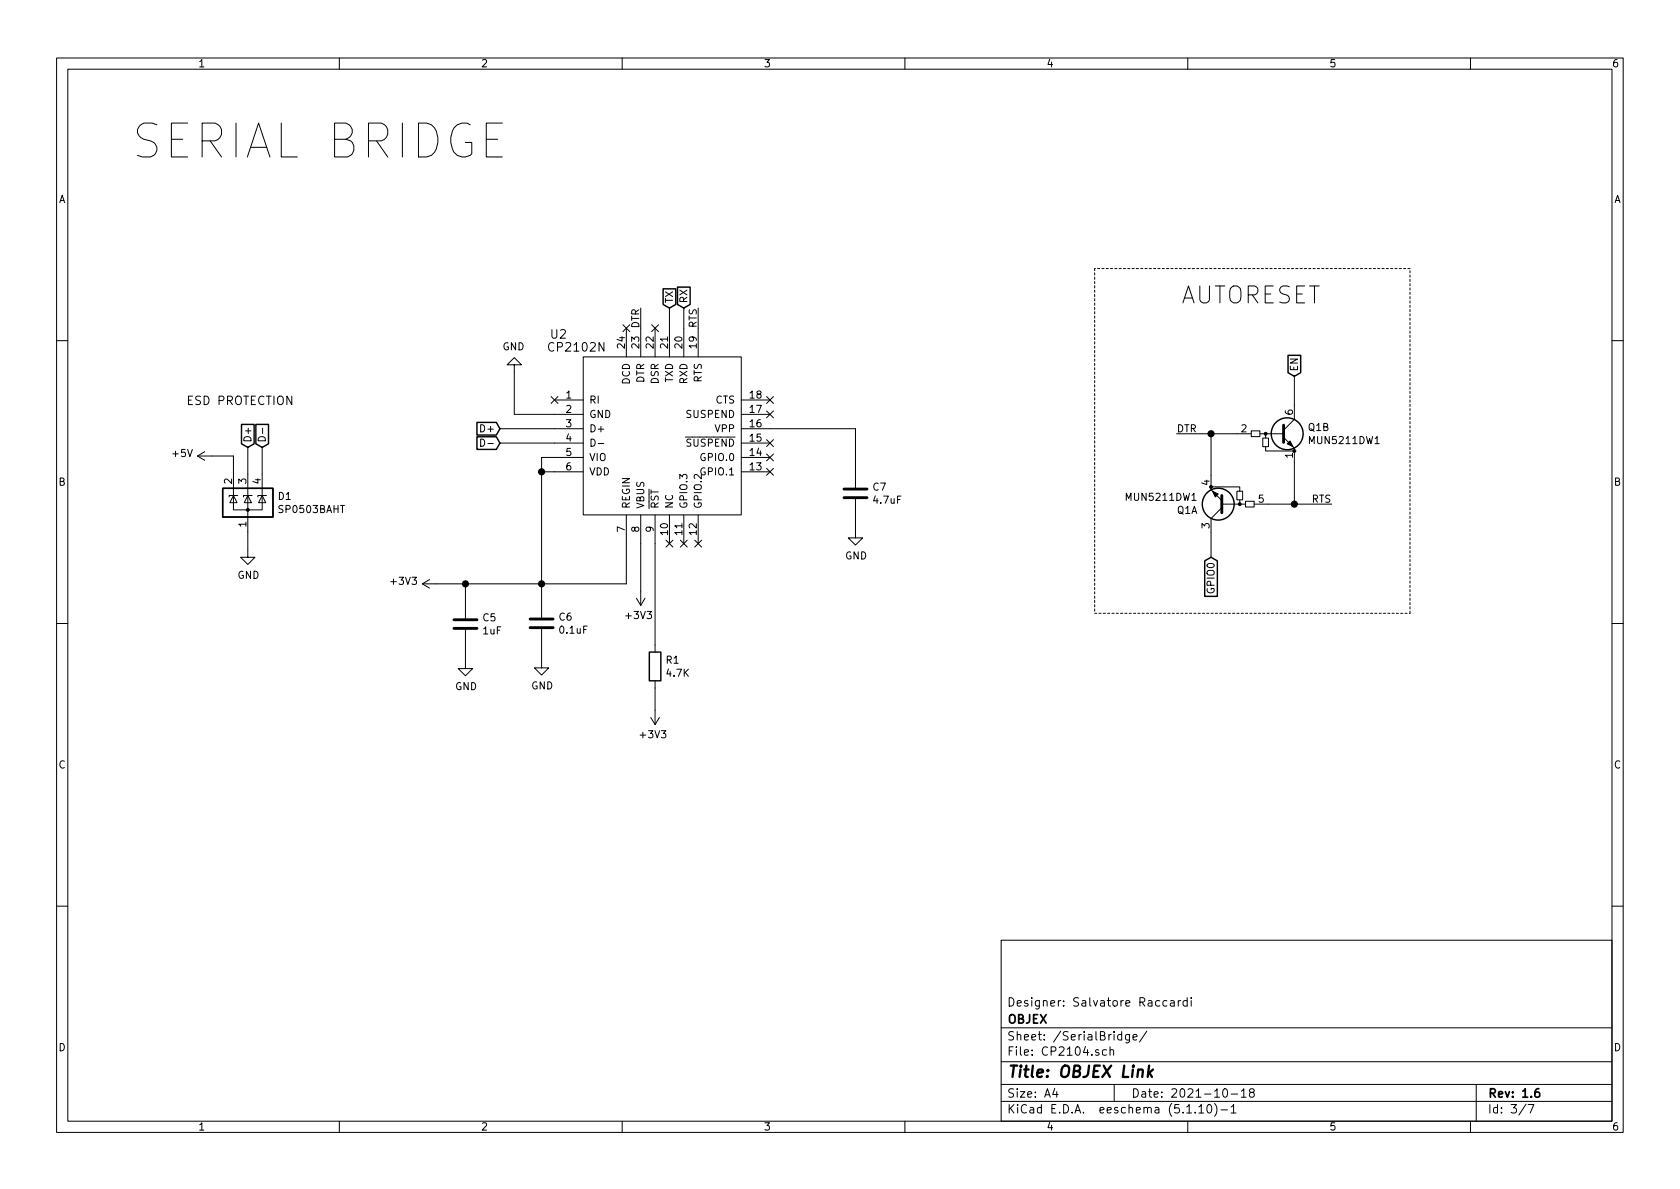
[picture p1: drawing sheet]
<svg xmlns="http://www.w3.org/2000/svg" width="297mm" height="210mm" viewBox="0 0 297 210" stroke-linecap="round" stroke-linejoin="round" font-family="sans-serif">
<g fill="none" stroke="#000" stroke-width=".18">
<path d="M10 10.3h277v189.9h-277zM12 12.2h273v186.1h-273zM60 10.3v1.9M110 10.3v1.9M160 10.3v1.9M210 10.3v1.9M260 10.3v1.9M110.1 57.4l1.3 1.2M110.7 58v5.1M111.4 57.4l-1.3 1.2M113.3 54.5v8.6M115.2 57.4l1.2 1.2"/>
<path d="M115.8 58v5.1M116.4 57.4l-1.2 1.2M118.4 54.5v8.6M120.9 54.5v8.6M123.4 54.5v8.6M10 60.2h2M36.2 79.9l-1.3 .7M43.8 79.1v19.4h1.3l-1.3 1.3-1.3-1.3h1.3M45.8 77.3a.66 .66 0 0 1 .8-.1 .66 .66 0 0 1 .3 .7h-1.3zM46.4 79.1v8.5M46.4 75.7v1M85 77.6a.64 .64 0 0 1 .7 .7 .64 .64 0 0 1-.7 .6z"/>
<path d="M86.3 78.4h.9M88.4 75.8h14.7M88.4 78.4h14.7M90.9 64.5h1.3l-1.3-1.3-1.2 1.3h1.2v8.8h12.2M97.4 70.1l1.3 1.2M98 70.7h5.1M98.7 70.1l-1.3 1.2M103.1 63.1h28v28h-28zM104.5 77.6a.64 .64 0 0 1 .7 .7 .64 .64 0 0 1-.7 .6zM105.8 78.4h1M131.1 70.7h5M131.1 73.3h5"/>
<path d="M131.1 75.8h20.2v10.4M131.1 78.4h5M135.5 72.7l1.3 1.2M135.5 77.7l1.3 1.3M135.5 70.1l1.3 1.2M136.8 72.7l-1.3 1.2M136.8 77.7l-1.3 1.3M136.8 70.1l-1.3 1.2M208 76.7h13.2M214.1 76.7v9.9l1.9 1.9M221.2 76.2h1.6v1h-1.6zM222.8 76.7h4"/>
<path d="M223.3 77.5h1v1.5h-1zM223.8 79v.8h5.1M223.8 76.7v.8M226.9 77.3l2 1.9v9.9M228.9 66.5v7.7l-2 1.9M285 60.2h2M34.9 80.6h6.4v7M34.9 80.6l1.3 .8M41.3 87.6v2.6h5.1v-2.6M41.3 87.6l.6 1.3h-1.3zM42 87.6h-1.5v.3M43.8 87.6l.6 1.3h-1.2z"/>
<path d="M44.6 87.6h-1.5v.3M46.4 87.6l.6 1.3h-1.3zM47.1 87.6h-1.5v.3M95.8 83.4h7.3M103.1 80.9h-7.3v28.3M110.7 91.1v12.1h-36M113.3 91.1v16M115.8 91.1v24.2M117.8 95.5l1.2 1.2M118.4 91.1v5M119 95.5l-1.2 1.2M120.3 95.5l1.2 1.2"/>
<path d="M120.9 91.1v5M121.5 95.5l-1.2 1.2M122.8 95.5l1.3 1.2M123.4 91.1v5M124.1 95.5l-1.3 1.2M131.1 80.9h5M131.1 83.4h5M135.5 80.3l1.3 1.2M135.5 82.8l1.3 1.2M136.8 80.3l-1.3 1.2M136.8 82.8l-1.3 1.2M151.3 88.3v6.8h1.2l-1.2 1.3-1.3-1.3h1.3"/>
<path d="M214.1 86.1h5.1v.8M216 89.8l-1.9 1.9v6.8M216.2 89.1h4M218.7 86.9h1v1.5h-1zM219.2 88.4v.7M220.2 88.6h1.5v1.1h-1.5zM221.7 89.1h13.8M10 110.3h2M74.7 103.2l1.2 .8M75.9 102.5l-1.2 .7M82.3 111.4v6.8h1.3l-1.3 1.3-1.3-1.3h1.3M82.3 103.2v6.1"/>
<path d="M95.8 111.2v6.9h1.2l-1.2 1.3-1.3-1.3h1.3M112.5 105.8l.8 1.3M114 105.8l-.7 1.3M285 110.3h2M115.1 126.9l.7 1.2M115.8 120.4v7.7M116.6 126.9l-.8 1.2M10 160.2h2M177 166.3h108v32h-108zM206.3 177l-.4-.1-.3 .3 .1 .6 .2 .1 .4-.1M207 177h.5l.1 .9M207.6 177.3l-.5 .1-.2 .2 .1 .2 .1 .1 .5-.1"/>
<path d="M208.3 176.9v1M208.8 176.9l-.3 .1-.2 .2M209.9 177l-.4-.1-.3 .3v.6l.3 .1 .4-.1M209.9 176.4v1.5M210.6 176.4v.2M210.6 176.9v1M285 160.2h2M60 198.3v1.9M110 198.3v1.9M160 198.3v1.9M177 194.8h108M177 191.8h108"/>
<path d="M177 187.8h108M177 181.8h108M186.5 192.5l-.4 1h1M186.8 193v1M195.6 185.7l-.4-.1-.3 .3 .1 .6 .2 .1 .4-.1M196.3 185.7l.2-.1 .3 .1 .1 .9M196.3 185.1v1.5M197 191.8v3M198.3 183l-.4-.1-.3 .3 .1 .6 .2 .1 .4-.1M198.3 182.4v1.5M199.7 182.9v1.2l-.3 .3-.3-.1M199.7 183l-.4-.1-.3 .3 .1 .6h.6"/>
<path d="M200.3 183.4l.7-.1v-.3l-.4-.1-.3 .2 .1 .7h.6M202.8 182.3l-1.3 2M210 198.3v1.9M211.3 196.7v.1M212 195.8l.4-.5v1.5M212 196.8h.8M213.5 195.5l.2-.2a.81 .81 0 0 1 .6 .6 .81 .81 0 0 1-.3 .8l-.1 .1a.79 .79 0 0 1-.4-1.3zM214.8 195.1a1.79 1.79 0 0 1 0 2.3M215.9 196.3h1.1M216.3 192.7l.4-.2a.94 .94 0 0 1 0 1.5 .79 .79 0 0 1-.4-1.3zM217.7 195.8l.4-.5v1.5M217.7 193.5h1.1"/>
<path d="M217.7 196.8h.8M219.5 193l.4-.5v1.5M219.5 194h.8M221.2 193.2l-.3-.3 .1-.2 .2-.2 .4 .1 .2 .2-.1 .2-.6 .2a.48 .48 0 0 0-.1 .7l.2 .1 .5-.1a.48 .48 0 0 0-.1-.7h-.1M260 198.3v1.9M261 191.8v6.5M269.8 195.2l-1.2 2M270.2 195.3h1l-.6 1.5"/>
</g>
<path d="M272.1 192.5a.62 .62 0 0 0-.7 .7v.7l.3 .1 .5-.1v-.5l-.1-.2-.4-.1-.3 .3" fill="none" stroke="#000" stroke-width=".3"/>
<path d="M203.2 188.4l-.3 2M203.2 189.7l.5 .7M203.9 189.1l-.9 .8" fill="none" stroke="#000" stroke-width=".41"/>
<g fill="#000" stroke="#000" stroke-width=".18">
<path d="M227.6 78.5l.5-.5 .5 1zM214.4 86.9l1 .5-.5 .5z"/>
<circle cx="223.8" cy="76.7" r=".25"/>
<circle cx="228.9" cy="79.8" r=".25"/>
<circle cx="43.8" cy="90.2" r=".25"/>
<circle cx="219.2" cy="89.1" r=".25"/>
</g>
<g fill="none" stroke="#000" stroke-width=".25">
<path d="M117.2 51.1h2.3v2.7l-1.1 .7-1.2-.7zM119.8 50.8h2.2v3l-1.1 .7-1.1-.7zM42.7 75.1h2.2v3.4l-1.1 .6-1.1-.6zM45.2 75.1h2.3v3.4l-1.1 .6-1.2-.6zM84.3 77.2h3.5l.6 1.2-.6 1.1h-3.5zM84.3 74.7h3.5l.6 1.1-.6 1.1h-3.5zM227.7 62.8h2.3v3.1l-1.1 .6-1.2-.6zM39.4 86.4h8.9v5h-8.9zM213 99.2l1.1-.7 1.1 .7v6.3h-2.2zM114.8 115.3h2v5.1h-2z"/>
<circle cx="227.6" cy="76.7" r="2.82"/>
<circle cx="215.4" cy="89.1" r="2.82"/>
</g>
<path d="M226.9 75.2v3M149.2 88h4.1M149.2 86.5h4.1M216 87.6v3.1M80.3 111.1h4M80.3 109.6h4M93.7 111h4.1M93.7 109.5h4.1" fill="none" stroke="#000" stroke-width=".51"/>
<path d="M193.5 47.5v61M249.3 47.5h-55.8M193.5 108.5h55.8M249.3 108.5v-61" fill="none" stroke="#000" stroke-width=".18" stroke-dasharray=".4 .4"/>
<g fill="#000" stroke="#000" stroke-width=".25">
<circle cx="214.1" cy="76.7" r=".51"/>
<circle cx="95.8" cy="83.4" r=".51"/>
<circle cx="228.9" cy="89.1" r=".51"/>
<circle cx="82.3" cy="103.2" r=".51"/>
<circle cx="95.8" cy="103.2" r=".51"/>
</g>
<text font-size="8.3" x="23.1" y="28.1">SERIAL BRIDGE</text>
<text font-size="4.2" x="208.8" y="53.7">AUTORESET</text>
<text font-size="2.8" x="178" y="190.5">Title: OBJEX Link</text>
<g font-size="2.1">
<text x="97.4" y="59.9">U2</text>
<text x="97.3" y="62.2">CP2102N</text>
<text x="32.9" y="71.6">ESD PROTECTION</text>
<text x="178" y="178">Designer: Salvatore Raccardi</text>
<text x="178" y="184">Sheet: /SerialBridge/</text>
<text x="178" y="181">OBJEX</text>
<text x="178" y="186.7">File: CP2104.sch</text>
<text x="178" y="196.9">KiCad E.D.A. eeschema (5.1.10)-1</text>
<text x="178" y="194.1">Size: A4</text>
<text x="200" y="194.1">Date: 2021-10-18</text>
<text x="263" y="194.1">Rev: 1.6</text>
<text x="263" y="196.9">Id: 3/7</text>
</g>
<g font-size="1.8">
<text x="35" y="11.9">1</text>
<text x="85" y="11.9">2</text>
<text x="135" y="11.9">3</text>
<text x="185" y="11.9">4</text>
<text x="235" y="11.9">5</text>
<text x="285" y="11.9">6</text>
<text x="10.4" y="35.9">A</text>
<text x="285.4" y="35.9">A</text>
<text x="119" y="53.7" transform="rotate(-90 119 53.7)">TX</text>
<text x="121.5" y="53.7" transform="rotate(-90 121.5 53.7)">RX</text>
<text x="113" y="58.1" transform="rotate(-90 113 58.1)">DTR</text>
<text x="123.2" y="58" transform="rotate(-90 123.2 58)">RTS</text>
<text x="88.8" y="61.9">GND</text>
<text x="110.5" y="61.5" transform="rotate(-90 110.5 61.5)">24</text>
<text x="113" y="61.5" transform="rotate(-90 113 61.5)">23</text>
<text x="115.6" y="61.5" transform="rotate(-90 115.6 61.5)">22</text>
<text x="118.1" y="61.5" transform="rotate(-90 118.1 61.5)">21</text>
<text x="120.6" y="61.5" transform="rotate(-90 120.6 61.5)">20</text>
<text x="123.2" y="61.5" transform="rotate(-90 123.2 61.5)">19</text>
<text x="229.5" y="65.8" transform="rotate(-90 229.5 65.8)">EN</text>
<text x="100.1" y="70.5">1</text>
<text x="104.1" y="71.4">RI</text>
<text x="111.4" y="68" transform="rotate(-90 111.4 68)">DCD</text>
<text x="113.9" y="67.8" transform="rotate(-90 113.9 67.8)">DTR</text>
<text x="116.5" y="67.9" transform="rotate(-90 116.5 67.9)">DSR</text>
<text x="119" y="67.7" transform="rotate(-90 119 67.7)">TXD</text>
<text x="121.5" y="67.9" transform="rotate(-90 121.5 67.9)">RXD</text>
<text x="124.1" y="67.7" transform="rotate(-90 124.1 67.7)">RTS</text>
<text x="126.5" y="71.4">CTS</text>
<text x="132.6" y="70.5">18</text>
<text x="85.3" y="76.4">D+</text>
<text x="100.1" y="73">2</text>
<text x="100.1" y="75.6">3</text>
<text x="104.1" y="73.9">GND</text>
<text x="104.1" y="76.4">D+</text>
<text x="121.5" y="73.9">SUSPEND</text>
<text x="126.5" y="76.4">VPP</text>
<text x="132.6" y="75.6">16</text>
<text x="132.6" y="73">17</text>
<text x="208" y="76.4">DTR</text>
<text x="219.5" y="76.4">2</text>
<text x="228.6" y="73.4" transform="rotate(-90 228.6 73.4)">6</text>
<text x="231.3" y="76.2">Q1B</text>
<text x="30.6" y="80.8">+5V</text>
<text x="44.4" y="78.3" transform="rotate(-90 44.4 78.3)">D+</text>
<text x="100.1" y="78.1">4</text>
<text x="100.1" y="80.6">5</text>
<text x="100.1" y="83.2">6</text>
<text x="104.1" y="81.5">VIO</text>
<text x="121.5" y="79">SUSPEND</text>
<text x="124.2" y="81.5">GPIO.0</text>
<text x="132.6" y="83.2">13</text>
<text x="132.6" y="80.6">14</text>
<text x="132.6" y="78.1">15</text>
<text x="228.6" y="81" transform="rotate(-90 228.6 81)">1</text>
<text x="231.7" y="78.5">MUN5211DW1</text>
<text x="10.4" y="85.9">B</text>
<text x="41" y="85.6" transform="rotate(-90 41 85.6)">2</text>
<text x="43.6" y="85.6" transform="rotate(-90 43.6 85.6)">3</text>
<text x="46.1" y="85.6" transform="rotate(-90 46.1 85.6)">4</text>
<text x="49.2" y="88.4">D1</text>
<text x="104.1" y="84.1">VDD</text>
<text x="124.2" y="84.1">GPIO.1</text>
<text x="154.4" y="86.8">C7</text>
<text x="154.6" y="89.1">4.7uF</text>
<text x="199.3" y="88.6">MUN5211DW1</text>
<text x="213.9" y="85.8" transform="rotate(-90 213.9 85.8)">4</text>
<text x="222.5" y="88.9">5</text>
<text x="231.9" y="88.9">RTS</text>
<text x="285.4" y="85.9">B</text>
<text x="43.6" y="93.2" transform="rotate(-90 43.6 93.2)">1</text>
<text x="49.5" y="90.7">SP0503BAHT</text>
<text x="110.5" y="94.1" transform="rotate(-90 110.5 94.1)">7</text>
<text x="111.4" y="90" transform="rotate(-90 111.4 90)">REGIN</text>
<text x="113" y="94.1" transform="rotate(-90 113 94.1)">8</text>
<text x="113.9" y="90" transform="rotate(-90 113.9 90)">VBUS</text>
<text x="115.6" y="94.1" transform="rotate(-90 115.6 94.1)">9</text>
<text x="116.5" y="90" transform="rotate(-90 116.5 90)">RST</text>
<text x="118.1" y="94.6" transform="rotate(-90 118.1 94.6)">10</text>
<text x="119" y="90" transform="rotate(-90 119 90)">NC</text>
<text x="120.6" y="94.6" transform="rotate(-90 120.6 94.6)">11</text>
<text x="121.5" y="90" transform="rotate(-90 121.5 90)">GPIO.3</text>
<text x="123.2" y="94.6" transform="rotate(-90 123.2 94.6)">12</text>
<text x="124.1" y="90" transform="rotate(-90 124.1 90)">GPIO.2</text>
<text x="208.1" y="90.9">Q1A</text>
<text x="213.9" y="93.4" transform="rotate(-90 213.9 93.4)">3</text>
<text x="149.4" y="98.9">GND</text>
<text x="42" y="102.4">GND</text>
<text x="69.3" y="103.4">+3V3</text>
<text x="214.8" y="104.7" transform="rotate(-90 214.8 104.7)">GPIO0</text>
<text x="85.4" y="109.9">C5</text>
<text x="85.4" y="112.2">1uF</text>
<text x="98.9" y="109.7">C6</text>
<text x="99.1" y="112.1">0.1uF</text>
<text x="110.8" y="109.5">+3V3</text>
<text x="117.8" y="117.4">R1</text>
<text x="118" y="119.7">4.7K</text>
<text x="80.5" y="122">GND</text>
<text x="93.9" y="121.9">GND</text>
<text x="113.4" y="130.6">+3V3</text>
<text x="10.4" y="135.9">C</text>
<text x="285.4" y="135.9">C</text>
<text x="10.4" y="185.9">D</text>
<text x="285.4" y="185.9">D</text>
<text x="35" y="199.9">1</text>
<text x="85" y="199.9">2</text>
<text x="135" y="199.9">3</text>
<text x="185" y="199.9">4</text>
<text x="235" y="199.9">5</text>
<text x="285" y="199.9">6</text>
</g>
</svg>
